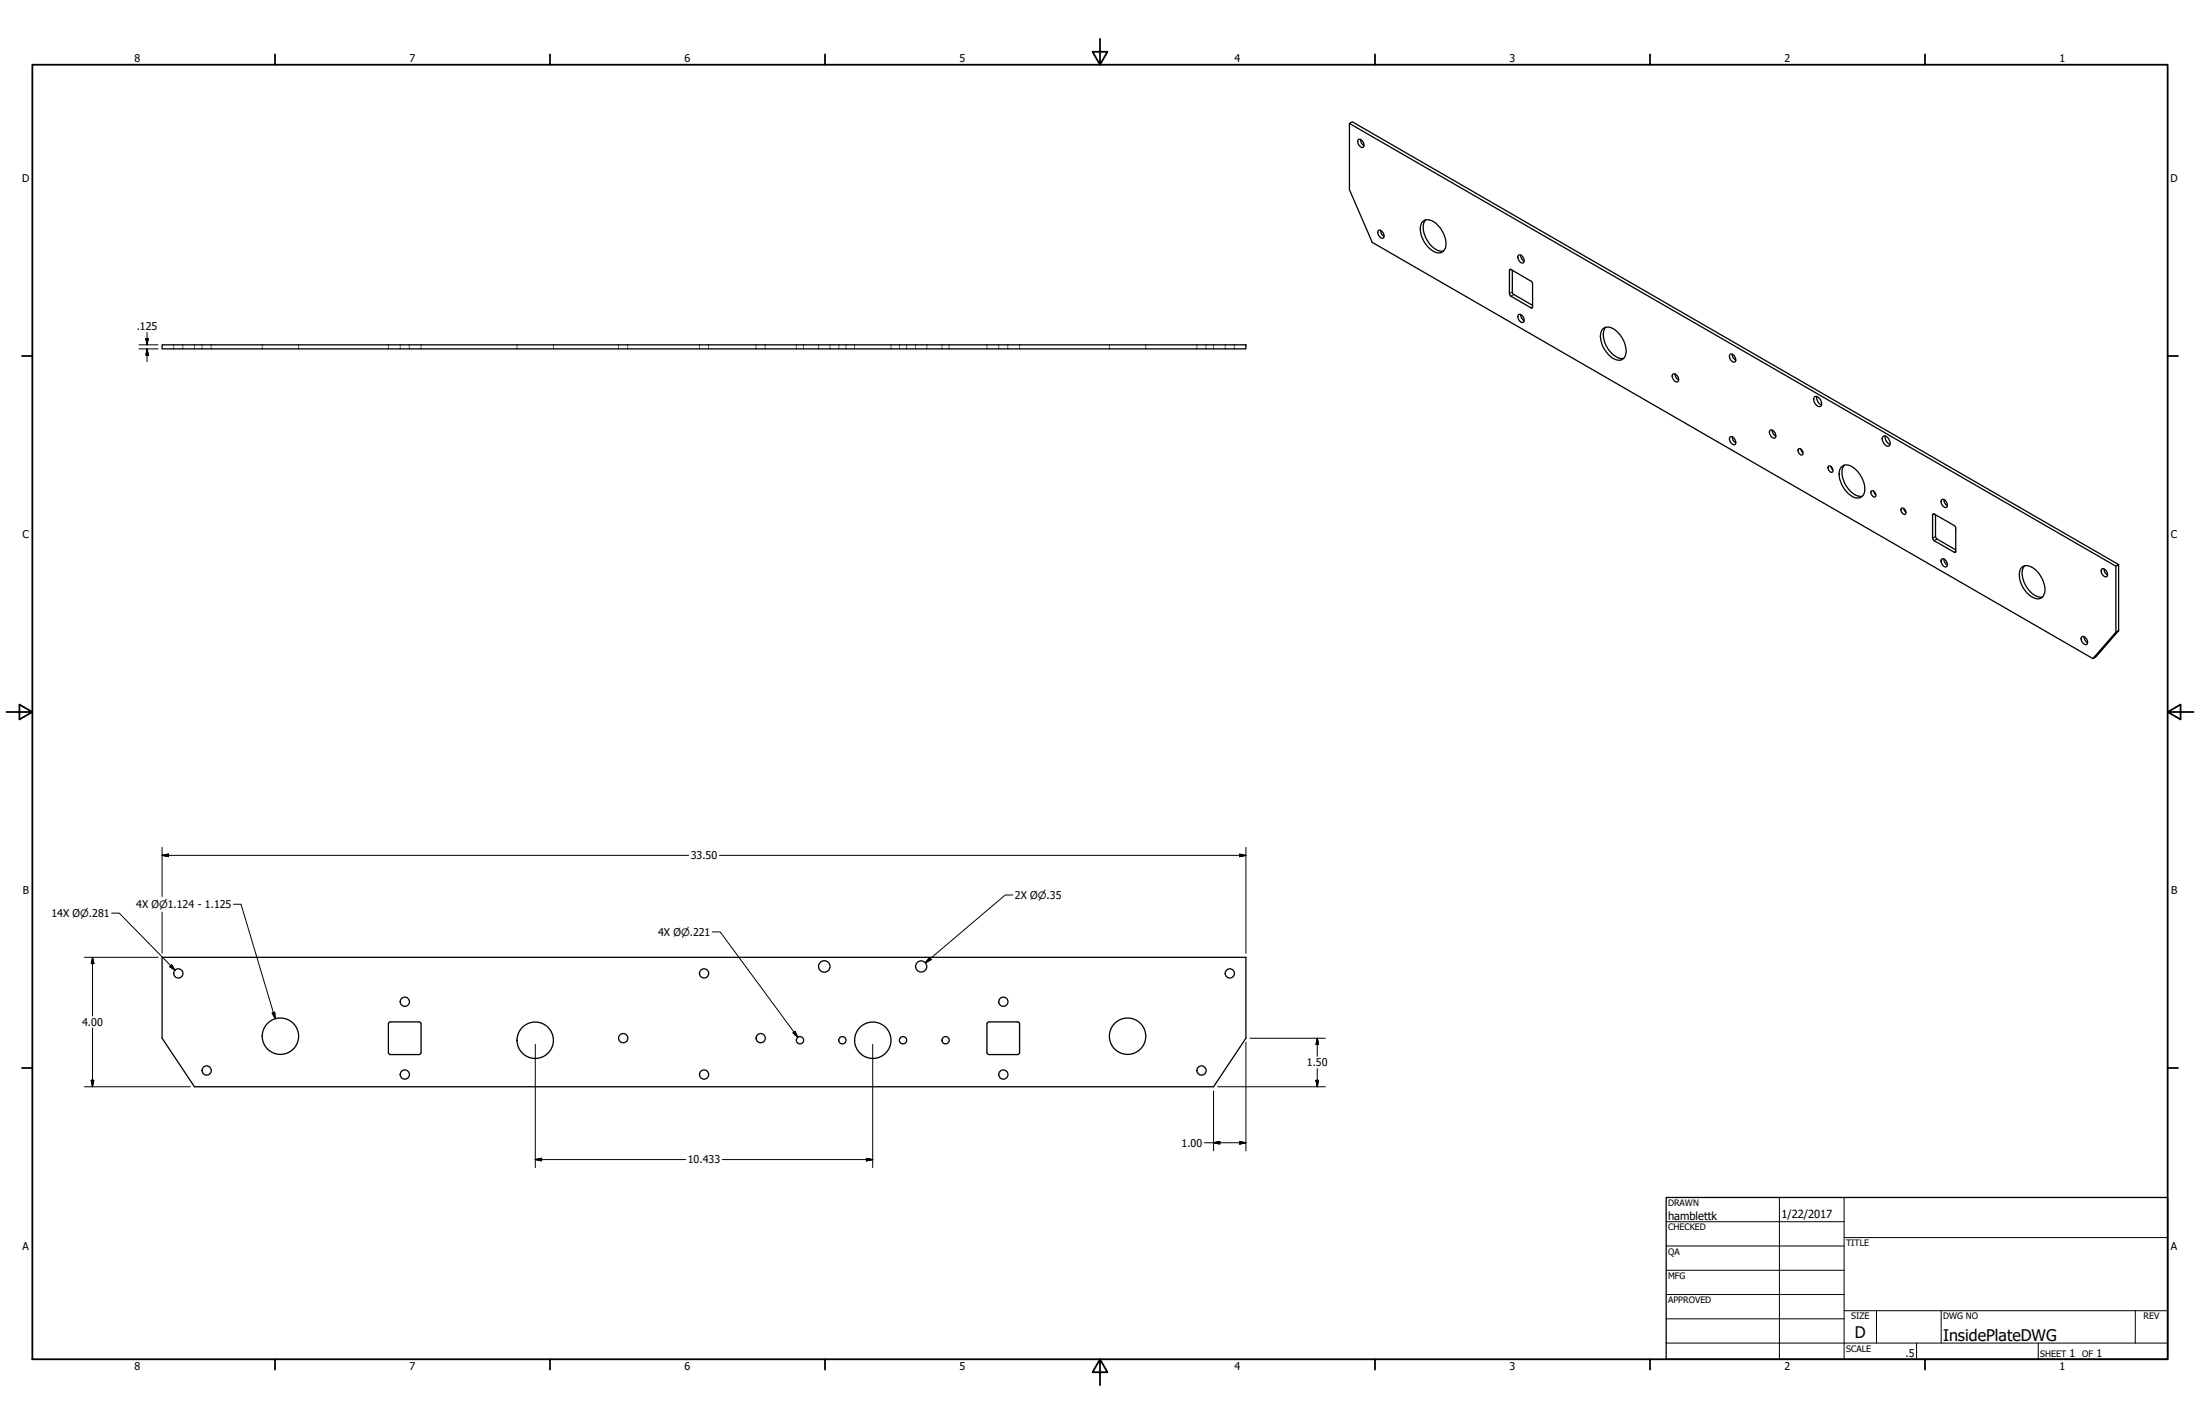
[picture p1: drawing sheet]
<svg xmlns="http://www.w3.org/2000/svg" width="864mm" height="559mm" viewBox="0 0 864 559" stroke-linecap="round" stroke-linejoin="round" font-family="sans-serif">
<!-- layer: Visible (ANSI) -->
<g fill="none" stroke="#000" stroke-width=".51">
<path d="M529.7 48.5l1.2-.7 300.8 173.8-1.1 .6zM529.7 48.5v25.9l9 20.7 282.9 163.3M533.2 54.8a1.98 1.98 0 0 1 1.9 .9 1.98 1.98 0 0 1 0 2.1 2.16 2.16 0 0 1-1.9-3zM534.1 54.7l.3 1.4 1 1M541.1 90.4a1.98 1.98 0 0 1 1.9 1 1.98 1.98 0 0 1-.1 2.1 2.16 2.16 0 0 1-1.8-3.1zM541.9 90.4l.4 1.4 1 1M558.6 86.9a4.4 4.4 0 0 1 6 1.7 8.7 8.7 0 0 1 2.4 9.4 3.6 3.6 0 0 1-5.7-.3 9.5 9.5 0 0 1-3.2-10.3zM559.6 86.3a7.1 7.1 0 0 0 .9 8.3 6.6 6.6 0 0 0 6.2 3.9M592.5 106.1v9.2M593.1 105.7l7.9 4.7M593.1 116.2l7.9 4.6M593.7 106.1v8.5"/>
<path d="M594.2 115.6l7.4 4.2M596.1 100.1a1.98 1.98 0 0 1 1.9 1 1.98 1.98 0 0 1-.1 2.1 2.16 2.16 0 0 1-1.8-3.1zM597 100.1l.3 1.4 1 1M601.6 111.3v9.2M63.6 135.3h425.5v1.6h-425.5zM596.1 123.5a1.95 1.95 0 0 1 1.8 .9 1.95 1.95 0 0 1 0 2.1 2.08 2.08 0 0 1-1.8-3zM597 123.4l.3 1.4 1 1.1M629.3 129a4.5 4.5 0 0 1 6 1.7 9.1 9.1 0 0 1 2.4 9.5 3.7 3.7 0 0 1-5.7-.4 10.1 10.1 0 0 1-3.5-9.6zM630.3 128.4a8.3 8.3 0 0 0 2.3 10.2l1.6 1.3a3.8 3.8 0 0 0 3.1 .8M679.1 139.1a1.95 1.95 0 0 1 1.9 .9 1.95 1.95 0 0 1 0 2 2.08 2.08 0 0 1-1.9-2.9zM680 139l.3 1.4 1.1 1M656.7 146.8a1.98 1.98 0 0 1 1.9 1 1.98 1.98 0 0 1 0 2.1 2.1 2.1 0 0 1-1.9-3.1z"/>
<path d="M657.5 146.7l.4 1.4 1 1.1M712.2 155.8a2.03 2.03 0 0 1 2.7 1.8 1.2 1.2 0 0 1-.2 1.8 1.2 1.2 0 0 1-1.7-.5l-1-1.7zM713.1 155.6l.1 1.1 .5 1.2 1.4 1M679.1 171.4a1.98 1.98 0 0 1 1.9 1 1.98 1.98 0 0 1 0 2.1 2.16 2.16 0 0 1-1.9-3.1zM680 171.4l.3 1.4 1.1 1M694.9 168.8a1.98 1.98 0 0 1 1.9 1 1.98 1.98 0 0 1-.1 2.1 2.1 2.1 0 0 1-1.8-3.1zM695.7 168.8l.4 1.4 1 1M706.1 176.1a1.56 1.56 0 0 1 1.4 .8 1.56 1.56 0 0 1-.1 1.7 1.73 1.73 0 0 1-1.3-2.5zM706.9 176.2l.9 1.5M739.1 171.3a1.9 1.9 0 0 1 2.7 1.8 1.21 1.21 0 0 1-.2 1.9 1.21 1.21 0 0 1-1.8-.6l-.7-1a1.74 1.74 0 0 1 0-2.1zM740 171.1l.1 1.1 .5 1.2 1.3 1M717.8 182.9a1.56 1.56 0 0 1 1.5 .8 1.56 1.56 0 0 1-.2 1.7 1.73 1.73 0 0 1-1.3-2.5z"/>
<path d="M718.7 183l.8 1.5M723 183.1a3.8 3.8 0 0 1 5.2 .9 10.4 10.4 0 0 1 3.6 9.6 3.2 3.2 0 0 1-5.2 .9 10.5 10.5 0 0 1-4.4-10.2zM724 182.5a7.2 7.2 0 0 0 .9 8.4 6.9 6.9 0 0 0 6.2 3.9M734.4 192.8a1.4 1.4 0 0 1 1.7 .4 1.4 1.4 0 0 1 .1 1.7 1.57 1.57 0 0 1-1.8-2.1zM735.5 192.7l.9 1.5M746.4 199.4a1.56 1.56 0 0 1 1.5 .8 1.56 1.56 0 0 1-.1 1.7 1.69 1.69 0 0 1-1.4-2.5zM747.3 199.6l.9 1.4M762.2 196.1a1.98 1.98 0 0 1 1.9 .9 1.98 1.98 0 0 1-.1 2.1 2.16 2.16 0 0 1-1.8-3zM763.1 196l.6 1.9 .8 .5M758.6 202v9.2M759.2 201.7l7.9 4.5M759.8 202v8.5"/>
<path d="M760.3 211.5l7.4 4.3M762.2 219.4a1.98 1.98 0 0 1 1.9 .9 1.98 1.98 0 0 1-.1 2.1 2.16 2.16 0 0 1-1.8-3zM763.1 219.3l.6 1.9 .8 .5M767.7 207.3l-.1 9.5-8.4-4.6M793.7 222.6a4.6 4.6 0 0 1 6 1.7 10.1 10.1 0 0 1 2.7 8.8 3.1 3.1 0 0 1-5.1 1 9.7 9.7 0 0 1-4.1-11zM794.7 222.1a8 8 0 0 0 1.5 9.2l2.4 2.3a4.2 4.2 0 0 0 3.2 .7M825.1 223.3a1.98 1.98 0 0 1 1.8 .9 1.98 1.98 0 0 1 0 2.1 2.16 2.16 0 0 1-1.8-3zM825.9 223.3l.4 1.3 1 1M830.6 222.2v25.9M831.7 221.6v25.9M817.2 249.9a1.98 1.98 0 0 1 1.9 .9 1.98 1.98 0 0 1 0 2.1 2.16 2.16 0 0 1-1.9-3zM818.1 249.8l.6 1.9 .8 .5"/>
<path d="M830.6 248.1l1.1-.6-9 10.3-1.1 .6zM63.6 375.7h425.5v31.7l-12.7 19.1h-400.1l-12.7-19.1zM152.5 413l.2 .6 .6 .2h11.2M164.5 401l.6 .2 .2 .6v11.2M164.5 401h-11.2l-.6 .2-.2 .6v11.2M165.3 413l-.2 .6-.6 .2M387.4 413l.2 .6 .6 .2h11.3M399.4 401l.6 .2 .2 .6v11.2M399.5 401h-11.3l-.6 .2-.2 .6v11.2M400.2 413l-.2 .6-.6 .2"/>
<circle cx="323.6" cy="379.3" r="2.25"/>
<circle cx="361.6" cy="379.3" r="2.19"/>
<circle cx="70" cy="382" r="1.81"/>
<circle cx="158.9" cy="393.1" r="1.81"/>
<circle cx="276.4" cy="382" r="1.81"/>
<circle cx="393.9" cy="393.1" r="1.81"/>
<circle cx="482.8" cy="382" r="1.81"/>
<circle cx="110.1" cy="406.6" r="7.1"/>
<circle cx="210.1" cy="408.2" r="7.1"/>
<circle cx="244.6" cy="407.4" r="1.81"/>
<circle cx="298.6" cy="407.4" r="1.81"/>
<circle cx="314" cy="408.2" r="1.43"/>
<circle cx="330.7" cy="408.2" r="1.43"/>
<circle cx="342.6" cy="408.2" r="7.1"/>
<circle cx="354.5" cy="408.2" r="1.43"/>
<circle cx="371.2" cy="408.2" r="1.43"/>
<circle cx="442.6" cy="406.6" r="7.1"/>
<circle cx="81.1" cy="420.1" r="1.81"/>
<circle cx="158.9" cy="421.7" r="1.81"/>
<circle cx="276.4" cy="421.7" r="1.81"/>
<circle cx="393.9" cy="421.7" r="1.81"/>
<circle cx="471.6" cy="420.1" r="1.81"/>
</g>
<!-- layer: Hidden (ANSI) -->
<g fill="none" stroke="#000" stroke-width=".39">
<path d="M68.2 135.3v.5M68.2 136.4v.5M71.8 135.3v.5M71.8 136.4v.5M76.3 135.3v.5M76.3 136.4v.5M79.3 135.3v.5M79.3 136.4v.5M82.9 135.3v.5M82.9 136.4v.5M102.9 135.3v.5M102.9 136.4v.5"/>
<path d="M117.2 135.3v.5M117.2 136.4v.5M152.5 135.3v.5M152.5 136.4v.5M157.1 135.3v.5M157.1 136.4v.5M160.7 135.3v.5M160.7 136.4v.5M165.3 135.3v.5M165.3 136.4v.5M202.9 135.3v.5M202.9 136.4v.5"/>
<path d="M217.2 135.3v.5M217.2 136.4v.5M242.8 135.3v.5M242.8 136.4v.5M246.4 135.3v.5M246.4 136.4v.5M274.6 135.3v.5M274.6 136.4v.5M278.1 135.3v.5M278.1 136.4v.5M296.8 135.3v.5M296.8 136.4v.5"/>
<path d="M300.4 135.3v.5M300.4 136.4v.5M312.6 135.3v.5M312.6 136.4v.5M315.4 135.3v.5M315.4 136.4v.5M321.4 135.3v.5M321.4 136.4v.5M325.8 135.3v.5M325.8 136.4v.5M329.3 135.3v.5M329.3 136.4v.5"/>
<path d="M332.1 135.3v.5M332.1 136.4v.5M335.5 135.3v.5M335.5 136.4v.5M349.8 135.3v.5M349.8 136.4v.5M353.1 135.3v.5M353.1 136.4v.5M355.9 135.3v.5M355.9 136.4v.5M359.4 135.3v.5M359.4 136.4v.5"/>
<path d="M363.9 135.3v.5M363.9 136.4v.5M369.8 135.3v.5M369.8 136.4v.5M372.6 135.3v.5M372.6 136.4v.5M387.4 135.3v.5M387.4 136.4v.5M392 135.3v.5M392 136.4v.5M395.6 135.3v.5M395.6 136.4v.5"/>
<path d="M400.2 135.3v.5M400.2 136.4v.5M435.5 135.3v.5M435.5 136.4v.5M449.8 135.3v.5M449.8 136.4v.5M469.8 135.3v.5M469.8 136.4v.5M473.4 135.3v.5M473.4 136.4v.5M476.4 135.3v.5M476.4 136.4v.5"/>
<path d="M480.9 135.3v.5M480.9 136.4v.5M484.5 135.3v.5M484.5 136.4v.5"/>
</g>
<!-- layer: Visible Narrow (ANSI) -->
<path d="M593.1 105.7l-.6 .4M593.7 114.6l-1.2 .7M594.2 115.6l-1.1 .6M601.6 120.5l-.6 .3M759.2 201.7l-.6 .3M759.8 210.5l-1.2 .7M760.3 211.5l-1.1 .7M767.7 216.4l-.6 .3" fill="none" stroke="#000" stroke-width=".39"/>
<path d="M592.5 115.3l.6 .9M593.1 105.7h-.4l-.2 .4M593.7 114.6l.5 1M601 110.4l.6 .9M601.6 120.5l-.6 .3M758.6 211.2l.6 1M759.2 201.7l-.4-.1-.2 .4M759.8 210.5l.5 1M767.1 206.2l.6 1.1" fill="none" stroke="#000" stroke-width=".51"/>
<!-- layer: Border (ANSI) -->
<g fill="none" stroke="#000" stroke-width=".7">
<path d="M431.8 15.2v10.2l-2.9-5.1h5.8l-2.9 5.1M12.7 25.4h838.2v508h-838.2zM107.9 21.3v4.1M215.9 21.3v4.1M323.8 21.3v4.1M539.8 21.3v4.1M647.7 21.3v4.1M755.6 21.3v4.1M8.6 139.7h4.1M850.9 139.7h4.1M2.5 279.4h10.2l-5.1-2.9v5.8l5.1-2.9M850.9 279.4l5.1 2.9v-5.8l-5.1 2.9h10.2"/>
<path d="M8.6 419.1h4.1M850.9 419.1h4.1M107.9 533.4v4.1M215.9 533.4v4.1M323.8 533.4v4.1M431.8 533.4l2.9 5.1h-5.8l2.9-5.1v10.2M539.8 533.4v4.1M647.7 533.4v4.1M755.6 533.4v4.1"/>
</g>
<!-- layer: Title (ANSI) -->
<g fill="none" stroke="#000" stroke-width=".39">
<path d="M654 479.4h69.9M698.5 469.9v63.5M723.9 469.9v63.5M654 488.9h69.9M654 498.5h69.9M723.9 485.6h127M654 508h69.9M654 517.5h69.9M723.9 514.3h127M736.6 514.3v12.7M762 514.3v12.7M838.2 514.3v12.7"/>
<path d="M654 527h196.9M752.3 527v6.4M800.1 527v6.4"/>
</g>
<path d="M654 469.9h196.9v63.5h-196.9z" fill="none" stroke="#000" stroke-width=".51"/>
<!-- layer: Dimension (ANSI) -->
<g fill="none" stroke="#000" stroke-width=".39">
<path d="M54.5 135.3h7.5M54.5 136.9h7.5M57.3 132.8h.9l-.5 2.5zM57.7 136.9l.5 2.5h-.9zM57.7 130.4v4.9M57.7 136.9v5M63.6 335.7l2.5-.5v1zM63.6 335.7h206.7M63.6 332.5v19.3M282.4 335.7h206.7M486.6 335.2l2.5 .5-2.5 .5zM489.1 332.5v41.6"/>
<path d="M43.8 358.3h3l21.9 22.4M63.6 357.9v16.2M91.6 354.8h3l13.5 44.9M397.6 351.2h-3l-31.3 26.6M33.1 375.7h28.9M36.3 375.7l.5 2.4h-1zM36.3 375.7v23M66.6 379.3l.8-.7 1.3 2.1zM279.7 365.7h3l30.5 41.3M364.9 375.8l.7 .8-2.3 1.2zM106.9 397.5l.9-.3 .3 2.5zM36.3 403.4v23.1"/>
<path d="M210.1 409.8v48.4M311.3 405.3l.8-.6 1.1 2.3zM342.6 409.8v48.4M489.1 409v42.6M490.7 407.4h29.6M517.1 407.4l.5 2.5h-1zM517.1 407.4v7.1M517.1 419.3v7.2M33.1 426.5h41.6M35.8 423.9h1l-.5 2.6zM476.4 428.1v23.5M478 426.5h42.3"/>
<path d="M516.6 423.9h1l-.5 2.6zM210.1 455l2.5-.5v1zM210.1 455h59.1M283.5 455h59.1M340.1 454.5l2.5 .5-2.5 .5zM472.8 448.4h16.3M476.4 448.4l2.5-.5v1zM486.6 447.9l2.5 .5-2.5 .5z"/>
</g>
<g fill="#000" stroke="#000" stroke-width=".39">
<path d="M57.3 132.8l.4 2.5zM57.3 132.8h.9l-.5 2.5zM57.7 136.9l.5 2.5zM57.7 136.9l.5 2.5h-.9zM63.6 335.7l2.5-.5zM63.6 335.7l2.5-.5v1zM486.6 336.2l2.5-.5zM486.6 335.2l2.5 .5-2.5 .5zM36.3 375.7l.5 2.4zM36.3 375.7l.5 2.4h-1zM66.6 379.3l2.1 1.4zM66.6 379.3l.8-.7 1.3 2.1z"/>
<path d="M364.9 375.8l-1.6 2zM364.9 375.8l.7 .8-2.3 1.2zM106.9 397.5l1.2 2.2zM106.9 397.5l.9-.3 .3 2.5zM311.3 405.3l1.9 1.7zM311.3 405.3l.8-.6 1.1 2.3zM517.1 407.4l.5 2.5zM517.1 407.4l.5 2.5h-1zM35.8 423.9l.5 2.6zM35.8 423.9h1l-.5 2.6zM516.6 423.9l.5 2.6zM516.6 423.9h1l-.5 2.6z"/>
<path d="M210.1 455l2.5-.5zM210.1 455l2.5-.5v1zM340.1 455.5l2.5-.5zM340.1 454.5l2.5 .5-2.5 .5zM476.4 448.4l2.5-.5zM476.4 448.4l2.5-.5v1zM486.6 448.9l2.5-.5zM486.6 447.9l2.5 .5-2.5 .5z"/>
</g>
<g font-size="6.3">
<text x="728.1" y="524.9">D</text>
<text x="762.8" y="526.2">InsidePlateDWG</text>
</g>
<g font-size="4.4">
<text x="654.8" y="478.6">hamblettk</text>
<text x="699.3" y="478">1/22/2017</text>
</g>
<g font-size="4.2">
<text x="52.8" y="24.4">8</text>
<text x="160.8" y="24.4">7</text>
<text x="268.7" y="24.4">6</text>
<text x="376.7" y="24.4">5</text>
<text x="484.6" y="24.4">4</text>
<text x="592.6" y="24.4">3</text>
<text x="700.5" y="24.4">2</text>
<text x="808.5" y="24.4">1</text>
<text x="8.8" y="71.4">D</text>
<text x="852" y="71.4">D</text>
<text x="53.7" y="129.5">.125</text>
<text x="8.9" y="211.1">C</text>
<text x="852.2" y="211.1">C</text>
<text x="271.1" y="337.2">33.50</text>
<text x="9" y="350.8">B</text>
<text x="398.4" y="352.7">2X Ø⌀.35</text>
<text x="852.2" y="350.8">B</text>
<text x="20.2" y="359.8">14X Ø⌀.281</text>
<text x="53.5" y="356.3">4X Ø⌀1.124 - 1.125</text>
<text x="258.3" y="367.2">4X Ø⌀.221</text>
<text x="32.3" y="402.6">4.00</text>
<text x="513" y="418.5">1.50</text>
<text x="463.8" y="450">1.00</text>
<text x="270" y="456.6">10.433</text>
<text x="8.9" y="490.5">A</text>
<text x="852.2" y="490.5">A</text>
<text x="748" y="532.6">.5</text>
<text x="812.4" y="532.6">1</text>
<text x="823" y="532.6">1</text>
<text x="52.8" y="537.5">8</text>
<text x="160.8" y="537.5">7</text>
<text x="268.7" y="537.5">6</text>
<text x="376.7" y="537.5">5</text>
<text x="484.6" y="537.5">4</text>
<text x="592.6" y="537.5">3</text>
<text x="700.5" y="537.5">2</text>
<text x="808.5" y="537.5">1</text>
</g>
<g font-size="3.5">
<text x="654.8" y="473.2">DRAWN</text>
<text x="654.8" y="482.8">CHECKED</text>
<text x="724.7" y="488.9">TITLE</text>
<text x="654.8" y="492.3">QA</text>
<text x="654.8" y="501.8">MFG</text>
<text x="654.8" y="511.4">APPROVED</text>
<text x="726.7" y="517.7">SIZE</text>
<text x="762.8" y="517.7">DWG NO</text>
<text x="841.4" y="517.7">REV</text>
<text x="724.7" y="530.4">SCALE</text>
<text x="800.9" y="532.6">SHEET</text>
<text x="817.4" y="532.6">OF</text>
</g>
</svg>
